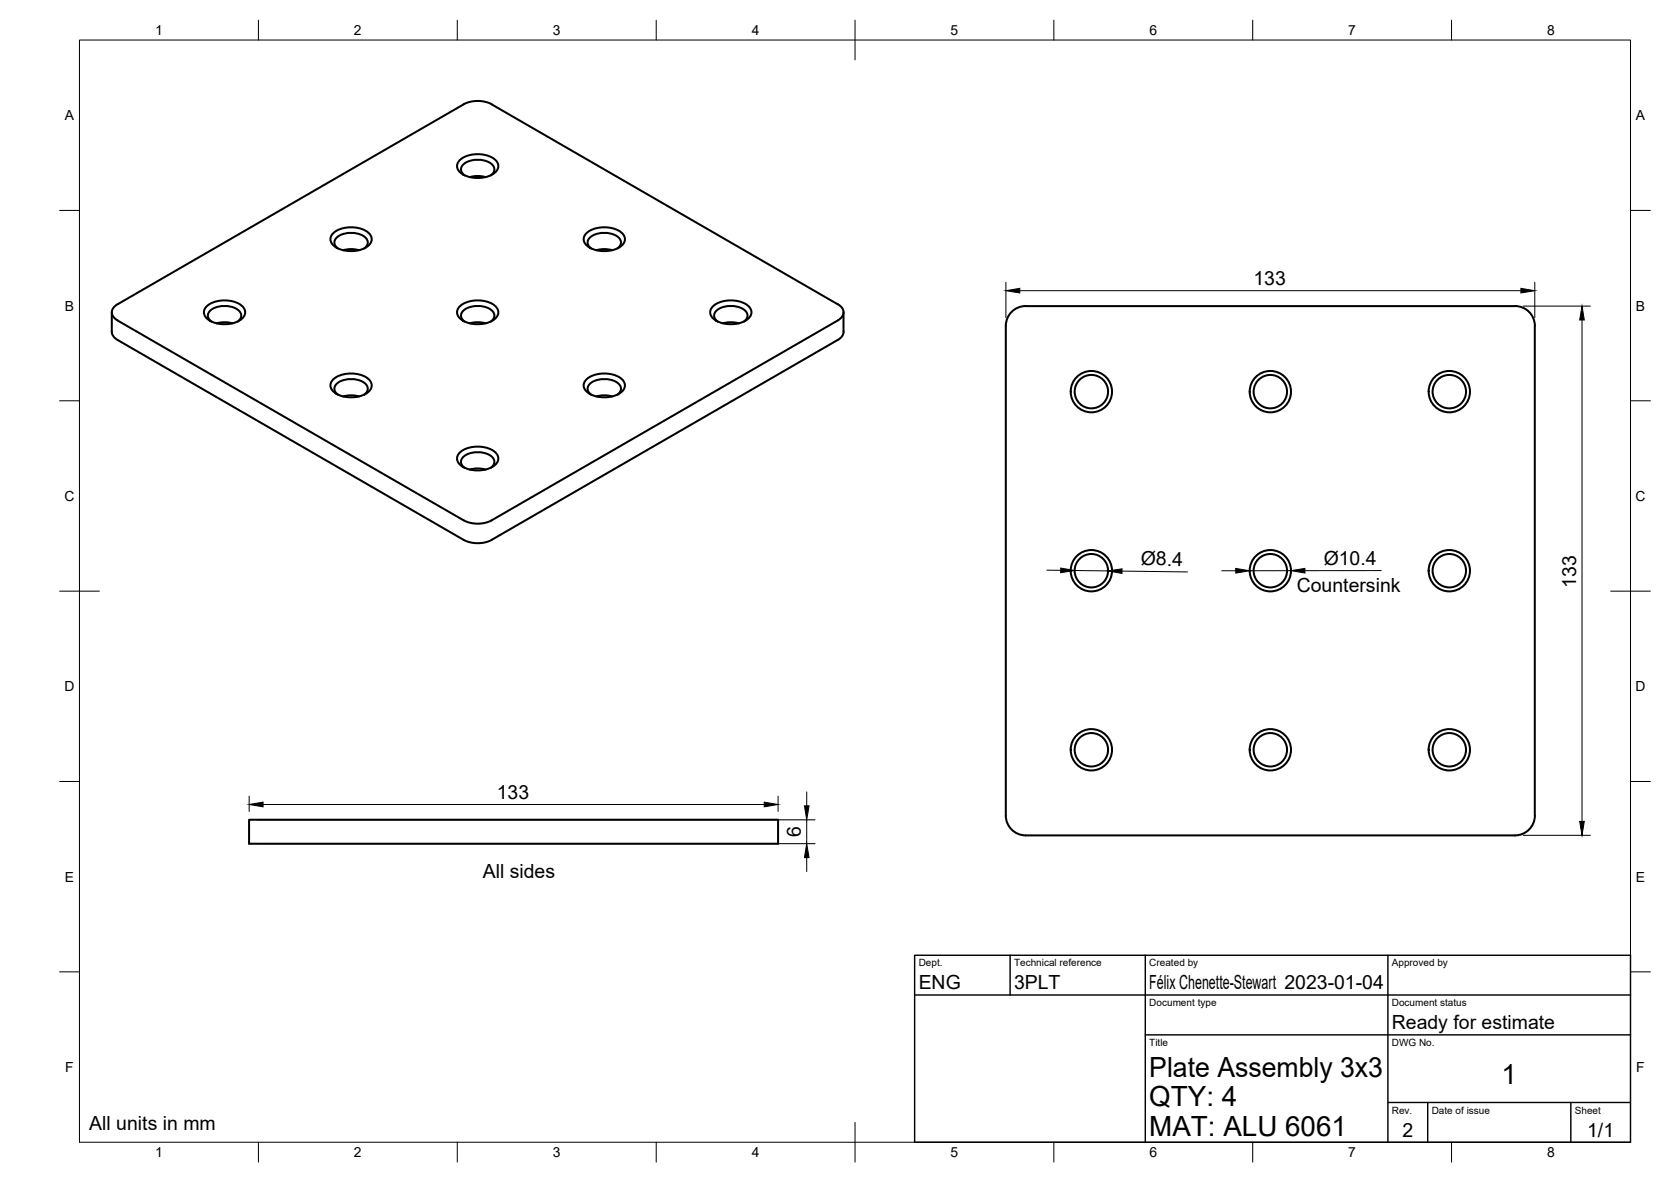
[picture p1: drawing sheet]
<svg xmlns="http://www.w3.org/2000/svg" width="420mm" height="297mm" viewBox="0 0 420 297" stroke-linecap="round" stroke-linejoin="round" font-family="sans-serif">
<!-- layer: Visible -->
<g fill="none" stroke="#000" stroke-width=".51">
<path d="M83.9 58.5a7.7 7.7 0 0 1 8.7 0 2.14 2.14 0 0 1 .8 2 2.14 2.14 0 0 1-1.4 1.7 7.8 7.8 0 0 1-8.1-.4 2.01 2.01 0 0 1 0-3.3zM115.8 40.1a7.7 7.7 0 0 1 8.7 0 2.14 2.14 0 0 1 .8 2.1 2.14 2.14 0 0 1-1.5 1.7 7.8 7.8 0 0 1-8-.5 2.01 2.01 0 0 1 0-3.3zM116.8 44.1a1.78 1.78 0 0 1-.9-1.8 1.78 1.78 0 0 1 1.4-1.5 6 6 0 0 1 6.7 .8 1.64 1.64 0 0 1-.6 2.5M118.1 44.5l1.7-.3 2.3 .3M147.6 58.5a7.7 7.7 0 0 1 8.7 0 2.14 2.14 0 0 1 .8 2 2.14 2.14 0 0 1-1.5 1.7 7.8 7.8 0 0 1-8-.4 2.01 2.01 0 0 1 0-3.3zM28.1 78.5v4.9a2.42 2.42 0 0 0 1.5 2l87 50.3a7.8 7.8 0 0 0 7 0l87-50.3a2.6 2.6 0 0 0 1.5-2v-4.9M28.9 76.9l87.7-50.7a7.7 7.7 0 0 1 7 0l87 50.2a2.16 2.16 0 0 1 1.5 2.1 2.16 2.16 0 0 1-1.5 2l-87 50.3a7.8 7.8 0 0 1-7 0l-87-50.3a2.1 2.1 0 0 1-.7-3.6zM52.1 76.8a7.7 7.7 0 0 1 8.7 0 2.14 2.14 0 0 1 .8 2.1 2.14 2.14 0 0 1-1.5 1.7 7.8 7.8 0 0 1-8-.5 2.01 2.01 0 0 1 0-3.3zM85 62.4a1.78 1.78 0 0 1-.9-1.7 1.78 1.78 0 0 1 1.3-1.5 6 6 0 0 1 6.8 .8 1.64 1.64 0 0 1-.6 2.4M86.3 62.9l2.3-.3 1.7 .3M115.8 76.8a7.7 7.7 0 0 1 8.7 0 2.14 2.14 0 0 1 .8 2.1 2.14 2.14 0 0 1-1.5 1.7 7.8 7.8 0 0 1-8-.5 2.01 2.01 0 0 1 0-3.3zM148.7 62.4a1.78 1.78 0 0 1-.9-1.7 1.78 1.78 0 0 1 1.3-1.5 6 6 0 0 1 6.7 .8 1.64 1.64 0 0 1-.6 2.4"/>
<path d="M149.9 62.9l2.3-.3 1.8 .3M179.4 76.8a7.7 7.7 0 0 1 8.7 0 2.14 2.14 0 0 1 .8 2.1 2.14 2.14 0 0 1-1.5 1.7 7.8 7.8 0 0 1-8-.5 2.01 2.01 0 0 1 0-3.3zM257.9 76.9h123M257.9 76.9a5 5 0 0 0-5 5v123a5 5 0 0 0 5 5h123a5 5 0 0 0 5-5M380.9 76.9a5 5 0 0 1 5 5M53.2 80.8a1.78 1.78 0 0 1-.9-1.8 1.78 1.78 0 0 1 1.3-1.5 6 6 0 0 1 6.7 .9 1.64 1.64 0 0 1-.6 2.4M54.5 81.3l2.3-.3 1.7 .3M83.9 95.2a7.7 7.7 0 0 1 8.7 0 2.14 2.14 0 0 1 .8 2.1 2.14 2.14 0 0 1-1.4 1.7 7.8 7.8 0 0 1-8.1-.5 2.01 2.01 0 0 1 0-3.3zM85 99.2a1.78 1.78 0 0 1-.9-1.8 1.78 1.78 0 0 1 1.3-1.5 6 6 0 0 1 6.8 .9 1.64 1.64 0 0 1-.6 2.4M86.3 99.6l2.3-.3 1.7 .3M116.8 80.8a1.78 1.78 0 0 1-.9-1.8 1.78 1.78 0 0 1 1.4-1.5 6 6 0 0 1 6.7 .9 1.64 1.64 0 0 1-.6 2.4M118.1 81.3l2.3-.3 1.7 .3"/>
<path d="M147.6 95.2a7.7 7.7 0 0 1 8.7 0 2.14 2.14 0 0 1 .8 2.1 2.14 2.14 0 0 1-1.5 1.7 7.8 7.8 0 0 1-8-.5 2.01 2.01 0 0 1 0-3.3zM148.7 99.2a1.78 1.78 0 0 1-.9-1.8 1.78 1.78 0 0 1 1.3-1.5 6 6 0 0 1 6.7 .9 1.64 1.64 0 0 1-.6 2.4M149.9 99.6l2.3-.3 1.8 .3M180.5 80.8a1.78 1.78 0 0 1-.9-1.8 1.78 1.78 0 0 1 1.3-1.5 6 6 0 0 1 6.7 .9 1.64 1.64 0 0 1-.6 2.4M181.7 81.3l2.4-.3 1.7 .3M385.9 81.9v123M115.8 113.6a7.7 7.7 0 0 1 8.7 0 2.14 2.14 0 0 1 .8 2.1 2.14 2.14 0 0 1-1.5 1.6 7.8 7.8 0 0 1-8-.4 2.01 2.01 0 0 1 0-3.3zM116.8 117.6a1.78 1.78 0 0 1-.9-1.8 1.78 1.78 0 0 1 1.4-1.5 6 6 0 0 1 6.7 .8 1.64 1.64 0 0 1-.6 2.5M118.1 118l2.3-.3 1.7 .3M62.6 206h133v6h-133z"/>
<circle cx="274.4" cy="98.4" r="4.2"/>
<circle cx="274.4" cy="98.4" r="5.2"/>
<circle cx="319.4" cy="98.4" r="4.2"/>
<circle cx="319.4" cy="98.4" r="5.2"/>
<circle cx="364.4" cy="98.4" r="4.2"/>
<circle cx="364.4" cy="98.4" r="5.2"/>
<circle cx="274.4" cy="143.4" r="4.2"/>
<circle cx="274.4" cy="143.4" r="5.2"/>
<circle cx="319.4" cy="143.4" r="4.2"/>
<circle cx="319.4" cy="143.4" r="5.2"/>
<circle cx="364.4" cy="143.4" r="4.2"/>
<circle cx="364.4" cy="143.4" r="5.2"/>
<circle cx="274.4" cy="188.4" r="4.2"/>
<circle cx="274.4" cy="188.4" r="5.2"/>
<circle cx="319.4" cy="188.4" r="4.2"/>
<circle cx="319.4" cy="188.4" r="5.2"/>
<circle cx="364.4" cy="188.4" r="4.2"/>
<circle cx="364.4" cy="188.4" r="5.2"/>
</g>
<!-- layer: BORDER -->
<g fill="none" stroke="#000" stroke-width=".25">
<path d="M20 10.1h390v276.9h-390zM65 5.1v5M115 5.1v5M165 5.1v5M215 5.1v10M265 5.1v5M315 5.1v5M365 5.1v5M15 52.9h5M410 52.9h5M15 100.7h5M410 100.7h5"/>
<path d="M15 148.6h10M405 148.6h10M15 196.4h5M410 196.4h5M15 244.2h5M410 244.2h5M65 287v5M115 287v5M165 287v5M215 282.1v9.9M265 287v5M315 287v5"/>
<path d="M365 287v5"/>
</g>
<!-- layer: TITLEBLOCK -->
<path d="M230 240.1h180v46.9h-180zM230 250h180M254 240.1v9.9M288 240.1v46.9M349 240.1v46.9M288 260.1h122M349 277.1h61M359 277.1v9.9M395 277.1v9.9" fill="none" stroke="#000" stroke-width=".36"/>
<!-- layer: FD_Dimensions -->
<g fill="none" stroke="#000" stroke-width=".25">
<path d="M252.9 70.9v8.9M256.4 73.1h126M383 76.9h16.9M385.9 70.9v8.9M397.8 80.4v126M263.2 143.3h3.5M270.2 143.4l8.4 .1M282.1 143.5l16.5 .2M307.2 143.4h3.5M324.6 143.4h-10.4M347.3 143.4h-19.2M202.8 199v3.5"/>
<path d="M62.7 200.1v3.8M64.7 212h140.2M64.7 206h140.2M66.1 202.2h126.1M195.6 200.1v3.8M202.8 206v6M202.8 215.5v3.5M383 209.9h16.9"/>
</g>
<path d="M252.9 73.1l3.5-.6v1.1zM382.4 72.5l3.5 .6-3.5 .5zM397.8 76.9l.6 3.5h-1.2zM266.7 142.8l3.5 .6-3.5 .5zM278.6 143.5l3.5-.6v1.2zM310.7 142.8l3.5 .6-3.5 .6zM324.6 143.4l3.5-.6v1.2zM62.7 202.2l3.4-.6v1.2zM192.2 201.6l3.4 .6-3.4 .6zM202.8 212l.6 3.5h-1.1zM202.3 202.5h1.1l-.6 3.5zM397.2 206.4h1.2l-.6 3.5z" fill="#000" stroke="#000" stroke-width=".25"/>
<g font-size="7">
<text x="289" y="270.6">Plate Assembly 3x3</text>
<text x="377.5" y="272.3">1</text>
<text x="289" y="278.1">QTY: 4</text>
<text x="289" y="285.5">MAT: ALU 6061</text>
</g>
<g font-size="4.9">
<text x="315.2" y="71.6">133</text>
<text x="286.8" y="142" transform="rotate(1 286.8 142)">Ø8.4</text>
<text x="332.8" y="141.9">Ø10.4</text>
<text x="326.1" y="148.8">Countersink</text>
<text x="396.3" y="147.7" transform="rotate(-90 396.3 147.7)">133</text>
<text x="124.9" y="200.7">133</text>
<text x="201.4" y="210.4" transform="rotate(-90 201.4 210.4)">6</text>
<text x="121.4" y="220.5">All sides</text>
<text x="231" y="248.5">ENG</text>
<text x="255" y="248.5">3PLT</text>
<text x="289" y="248.5">Félix Chenette-Stewart 2023-01-04</text>
<text x="350" y="258.6">Ready for estimate</text>
<text x="22.5" y="284">All units in mm</text>
<text x="352.6" y="285.7">2</text>
<text x="399.1" y="285.7">1/1</text>
</g>
<g font-size="3.5">
<text x="39" y="8.8">1</text>
<text x="89" y="8.8">2</text>
<text x="139" y="8.8">3</text>
<text x="189" y="8.8">4</text>
<text x="239" y="8.8">5</text>
<text x="289" y="8.8">6</text>
<text x="339" y="8.8">7</text>
<text x="389" y="8.8">8</text>
<text x="16.3" y="30.2">A</text>
<text x="411.3" y="30.2">A</text>
<text x="16.3" y="78">B</text>
<text x="411.3" y="78">B</text>
<text x="16.2" y="125.9">C</text>
<text x="411.2" y="125.9">C</text>
<text x="16.2" y="173.7">D</text>
<text x="411.2" y="173.7">D</text>
<text x="16.3" y="221.6">E</text>
<text x="411.3" y="221.6">E</text>
<text x="16.4" y="269.4">F</text>
<text x="411.4" y="269.4">F</text>
<text x="39" y="290.8">1</text>
<text x="89" y="290.8">2</text>
<text x="139" y="290.8">3</text>
<text x="189" y="290.8">4</text>
<text x="239" y="290.8">5</text>
<text x="289" y="290.8">6</text>
<text x="339" y="290.8">7</text>
<text x="389" y="290.8">8</text>
</g>
<g font-size="2.5">
<text x="231" y="242.9">Dept.</text>
<text x="255" y="242.9">Technical reference</text>
<text x="289" y="242.9">Created by</text>
<text x="350" y="242.9">Approved by</text>
<text x="289" y="252.8">Document type</text>
<text x="350" y="252.8">Document status</text>
<text x="289" y="262.9">Title</text>
<text x="350" y="262.9">DWG No.</text>
<text x="350" y="279.9">Rev.</text>
<text x="360" y="279.9">Date of issue</text>
<text x="396" y="279.9">Sheet</text>
</g>
</svg>
